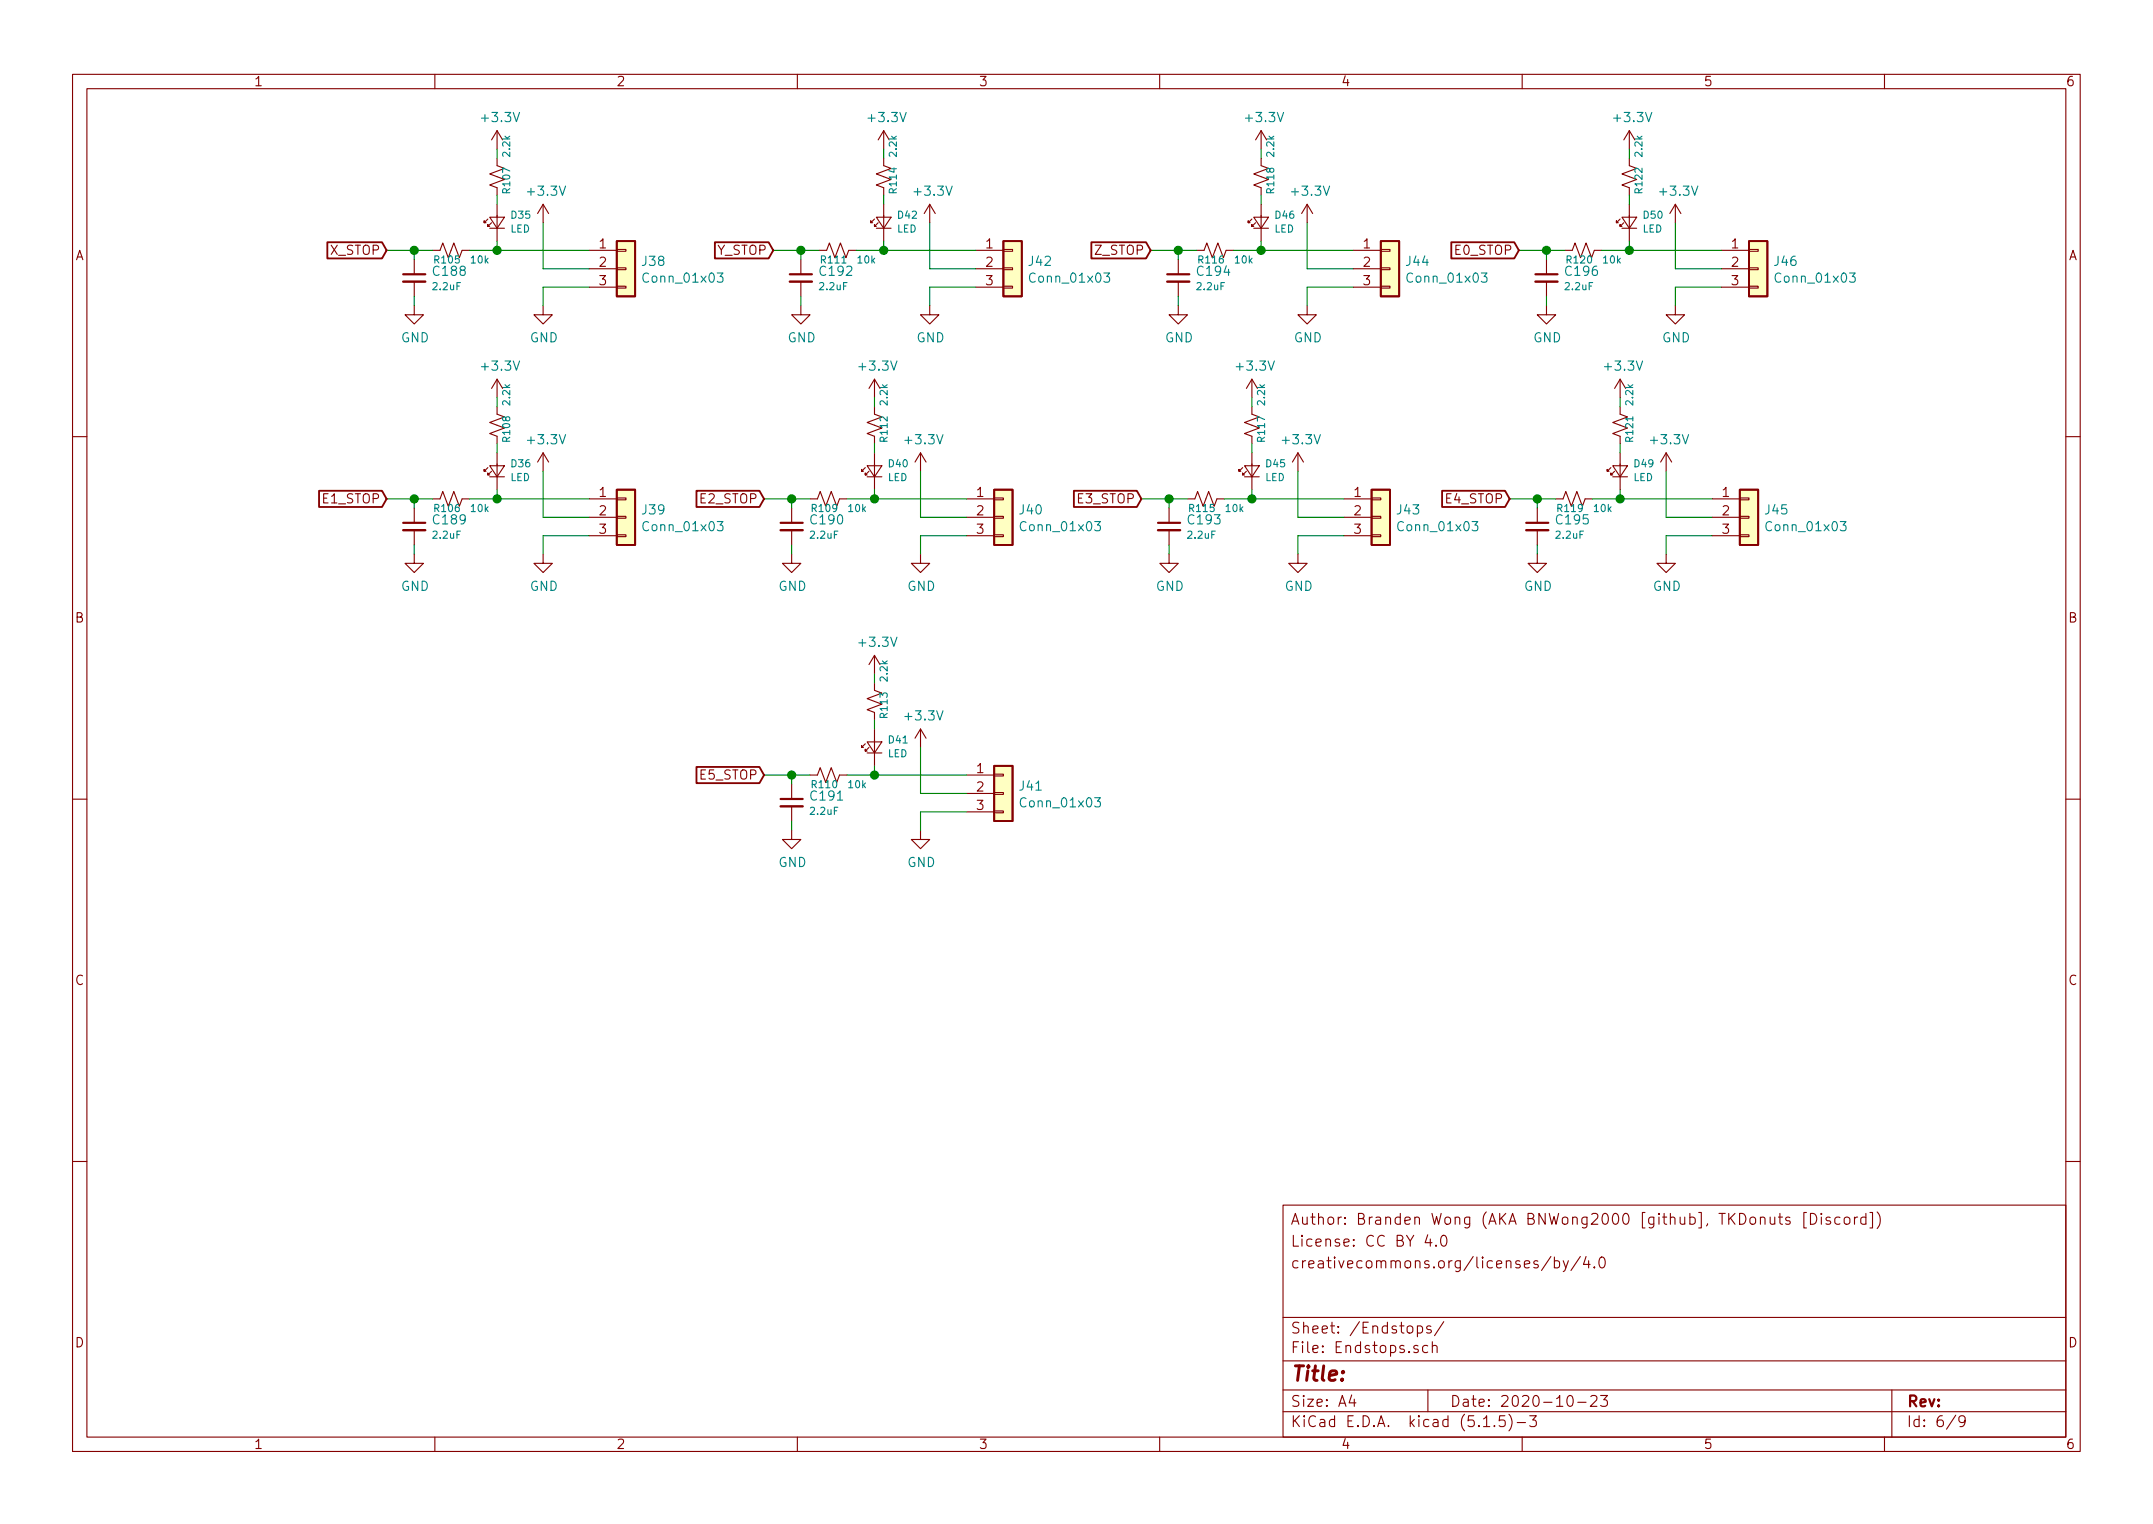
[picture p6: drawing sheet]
EESchema Schematic File Version 4
EELAYER 30 0
EELAYER END
$Descr A4 11693 8268
encoding utf-8
Sheet 5 9
Title ""
Date "2020-10-23"
Rev ""
Comp ""
Comment1 ""
Comment2 "creativecommons.org/licenses/by/4.0"
Comment3 "License: CC BY 4.0"
Comment4 "Author: Branden Wong (AKA BNWong2000 [github], TKDonuts [Discord])"
$EndDescr
$Comp
L Connector_Generic:Conn_01x03 J42
U 1 1
P 5500 1450
F 0 "J42" H 5580 1492 50  0000 L CNN
F 1 "Conn_01x03" H 5580 1401 50  0000 L CNN
F 2 "Connector_Molex:Molex_KK-254_AE-6410-03A_1x03_P2.54mm_Vertical" H 5500 1450 50  0001 C CNN
F 3 "~" H 5500 1450 50  0001 C CNN
	1    5500 1450
	1    0    0    -1  
$EndComp
$Comp
L power:GND #PWR0241
U 1 1
P 5050 1650
F 0 "#PWR0241" H 5050 1400 50  0001 C CNN
F 1 "GND" H 5055 1477 50  0000 C CNN
F 2 "" H 5050 1650 50  0001 C CNN
F 3 "" H 5050 1650 50  0001 C CNN
	1    5050 1650
	1    0    0    -1  
$EndComp
$Comp
L power:+3.3V #PWR0240
U 1 1
P 5050 1200
F 0 "#PWR0240" H 5050 1050 50  0001 C CNN
F 1 "+3.3V" H 5065 1373 50  0000 C CNN
F 2 "" H 5050 1200 50  0001 C CNN
F 3 "" H 5050 1200 50  0001 C CNN
	1    5050 1200
	1    0    0    -1  
$EndComp
Wire Wire Line
	5300 1450 5050 1450
Wire Wire Line
	5050 1450 5050 1200
Wire Wire Line
	5300 1550 5050 1550
Wire Wire Line
	5050 1550 5050 1650
$Comp
L power:GND #PWR0229
U 1 1
P 4350 1650
F 0 "#PWR0229" H 4350 1400 50  0001 C CNN
F 1 "GND" H 4355 1477 50  0000 C CNN
F 2 "" H 4350 1650 50  0001 C CNN
F 3 "" H 4350 1650 50  0001 C CNN
	1    4350 1650
	1    0    0    -1  
$EndComp
$Comp
L power:+3.3V #PWR0235
U 1 1
P 4800 800
F 0 "#PWR0235" H 4800 650 50  0001 C CNN
F 1 "+3.3V" H 4815 973 50  0000 C CNN
F 2 "" H 4800 800 50  0001 C CNN
F 3 "" H 4800 800 50  0001 C CNN
	1    4800 800 
	1    0    0    -1  
$EndComp
$Comp
L Device:LED_Small D42
U 1 1
P 4800 1200
F 0 "D42" V 4838 1130 39  0000 R CNN
F 1 "LED" V 4763 1130 39  0000 R CNN
F 2 "LED_SMD:LED_0603_1608Metric_Pad1.05x0.95mm_HandSolder" V 4800 1200 50  0001 C CNN
F 3 "~" V 4800 1200 50  0001 C CNN
	1    4800 1200
	0    -1   -1   0   
$EndComp
$Comp
L Device:C_Small C192
U 1 1
P 4350 1500
F 0 "C192" H 4442 1538 50  0000 L CNN
F 1 "2.2uF" H 4442 1455 39  0000 L CNN
F 2 "Capacitor_SMD:C_0603_1608Metric_Pad1.05x0.95mm_HandSolder" H 4350 1500 50  0001 C CNN
F 3 "~" H 4350 1500 50  0001 C CNN
	1    4350 1500
	1    0    0    -1  
$EndComp
$Comp
L Device:R_Small_US R111
U 1 1
P 4550 1350
F 0 "R111" V 4600 1250 39  0000 L CNN
F 1 "10k" V 4600 1450 39  0000 L CNN
F 2 "Resistor_SMD:R_0603_1608Metric_Pad1.05x0.95mm_HandSolder" H 4550 1350 50  0001 C CNN
F 3 "~" H 4550 1350 50  0001 C CNN
	1    4550 1350
	0    1    1    0   
$EndComp
$Comp
L Device:R_Small_US R114
U 1 1
P 4800 950
F 0 "R114" V 4850 850 39  0000 L CNN
F 1 "2.2k" V 4850 1050 39  0000 L CNN
F 2 "Resistor_SMD:R_0603_1608Metric_Pad1.05x0.95mm_HandSolder" H 4800 950 50  0001 C CNN
F 3 "~" H 4800 950 50  0001 C CNN
	1    4800 950 
	1    0    0    -1  
$EndComp
Wire Wire Line
	5300 1350 4800 1350
Wire Wire Line
	4800 1300 4800 1350
Connection ~ 4800 1350
Wire Wire Line
	4800 1350 4650 1350
Wire Wire Line
	4350 1650 4350 1600
Wire Wire Line
	4350 1400 4350 1350
Wire Wire Line
	4800 800  4800 850 
Wire Wire Line
	4800 1050 4800 1100
Wire Wire Line
	4350 1350 4200 1350
Connection ~ 4350 1350
$Comp
L Connector_Generic:Conn_01x03 J38
U 1 1
P 3400 1450
F 0 "J38" H 3480 1492 50  0000 L CNN
F 1 "Conn_01x03" H 3480 1401 50  0000 L CNN
F 2 "Connector_Molex:Molex_KK-254_AE-6410-03A_1x03_P2.54mm_Vertical" H 3400 1450 50  0001 C CNN
F 3 "~" H 3400 1450 50  0001 C CNN
	1    3400 1450
	1    0    0    -1  
$EndComp
$Comp
L power:GND #PWR0224
U 1 1
P 2950 1650
F 0 "#PWR0224" H 2950 1400 50  0001 C CNN
F 1 "GND" H 2955 1477 50  0000 C CNN
F 2 "" H 2950 1650 50  0001 C CNN
F 3 "" H 2950 1650 50  0001 C CNN
	1    2950 1650
	1    0    0    -1  
$EndComp
$Comp
L power:+3.3V #PWR0223
U 1 1
P 2950 1200
F 0 "#PWR0223" H 2950 1050 50  0001 C CNN
F 1 "+3.3V" H 2965 1373 50  0000 C CNN
F 2 "" H 2950 1200 50  0001 C CNN
F 3 "" H 2950 1200 50  0001 C CNN
	1    2950 1200
	1    0    0    -1  
$EndComp
Wire Wire Line
	3200 1450 2950 1450
Wire Wire Line
	2950 1450 2950 1200
Wire Wire Line
	3200 1550 2950 1550
Wire Wire Line
	2950 1550 2950 1650
$Comp
L power:GND #PWR0217
U 1 1
P 2250 1650
F 0 "#PWR0217" H 2250 1400 50  0001 C CNN
F 1 "GND" H 2255 1477 50  0000 C CNN
F 2 "" H 2250 1650 50  0001 C CNN
F 3 "" H 2250 1650 50  0001 C CNN
	1    2250 1650
	1    0    0    -1  
$EndComp
$Comp
L power:+3.3V #PWR0221
U 1 1
P 2700 800
F 0 "#PWR0221" H 2700 650 50  0001 C CNN
F 1 "+3.3V" H 2715 973 50  0000 C CNN
F 2 "" H 2700 800 50  0001 C CNN
F 3 "" H 2700 800 50  0001 C CNN
	1    2700 800 
	1    0    0    -1  
$EndComp
$Comp
L Device:LED_Small D35
U 1 1
P 2700 1200
F 0 "D35" V 2738 1130 39  0000 R CNN
F 1 "LED" V 2663 1130 39  0000 R CNN
F 2 "LED_SMD:LED_0603_1608Metric_Pad1.05x0.95mm_HandSolder" V 2700 1200 50  0001 C CNN
F 3 "~" V 2700 1200 50  0001 C CNN
	1    2700 1200
	0    -1   -1   0   
$EndComp
$Comp
L Device:C_Small C188
U 1 1
P 2250 1500
F 0 "C188" H 2342 1538 50  0000 L CNN
F 1 "2.2uF" H 2342 1455 39  0000 L CNN
F 2 "Capacitor_SMD:C_0603_1608Metric_Pad1.05x0.95mm_HandSolder" H 2250 1500 50  0001 C CNN
F 3 "~" H 2250 1500 50  0001 C CNN
	1    2250 1500
	1    0    0    -1  
$EndComp
$Comp
L Device:R_Small_US R105
U 1 1
P 2450 1350
F 0 "R105" V 2500 1250 39  0000 L CNN
F 1 "10k" V 2500 1450 39  0000 L CNN
F 2 "Resistor_SMD:R_0603_1608Metric_Pad1.05x0.95mm_HandSolder" H 2450 1350 50  0001 C CNN
F 3 "~" H 2450 1350 50  0001 C CNN
	1    2450 1350
	0    1    1    0   
$EndComp
$Comp
L Device:R_Small_US R107
U 1 1
P 2700 950
F 0 "R107" V 2750 850 39  0000 L CNN
F 1 "2.2k" V 2750 1050 39  0000 L CNN
F 2 "Resistor_SMD:R_0603_1608Metric_Pad1.05x0.95mm_HandSolder" H 2700 950 50  0001 C CNN
F 3 "~" H 2700 950 50  0001 C CNN
	1    2700 950 
	1    0    0    -1  
$EndComp
Wire Wire Line
	3200 1350 2700 1350
Wire Wire Line
	2700 1300 2700 1350
Connection ~ 2700 1350
Wire Wire Line
	2700 1350 2550 1350
Wire Wire Line
	2250 1650 2250 1600
Wire Wire Line
	2250 1400 2250 1350
Wire Wire Line
	2700 800  2700 850 
Wire Wire Line
	2700 1050 2700 1100
Wire Wire Line
	2250 1350 2100 1350
Connection ~ 2250 1350
$Comp
L Connector_Generic:Conn_01x03 J44
U 1 1
P 7550 1450
F 0 "J44" H 7630 1492 50  0000 L CNN
F 1 "Conn_01x03" H 7630 1401 50  0000 L CNN
F 2 "Connector_Molex:Molex_KK-254_AE-6410-03A_1x03_P2.54mm_Vertical" H 7550 1450 50  0001 C CNN
F 3 "~" H 7550 1450 50  0001 C CNN
	1    7550 1450
	1    0    0    -1  
$EndComp
$Comp
L power:GND #PWR0251
U 1 1
P 7100 1650
F 0 "#PWR0251" H 7100 1400 50  0001 C CNN
F 1 "GND" H 7105 1477 50  0000 C CNN
F 2 "" H 7100 1650 50  0001 C CNN
F 3 "" H 7100 1650 50  0001 C CNN
	1    7100 1650
	1    0    0    -1  
$EndComp
$Comp
L power:+3.3V #PWR0250
U 1 1
P 7100 1200
F 0 "#PWR0250" H 7100 1050 50  0001 C CNN
F 1 "+3.3V" H 7115 1373 50  0000 C CNN
F 2 "" H 7100 1200 50  0001 C CNN
F 3 "" H 7100 1200 50  0001 C CNN
	1    7100 1200
	1    0    0    -1  
$EndComp
Wire Wire Line
	7350 1450 7100 1450
Wire Wire Line
	7100 1450 7100 1200
Wire Wire Line
	7350 1550 7100 1550
Wire Wire Line
	7100 1550 7100 1650
$Comp
L power:GND #PWR0243
U 1 1
P 6400 1650
F 0 "#PWR0243" H 6400 1400 50  0001 C CNN
F 1 "GND" H 6405 1477 50  0000 C CNN
F 2 "" H 6400 1650 50  0001 C CNN
F 3 "" H 6400 1650 50  0001 C CNN
	1    6400 1650
	1    0    0    -1  
$EndComp
$Comp
L power:+3.3V #PWR0247
U 1 1
P 6850 800
F 0 "#PWR0247" H 6850 650 50  0001 C CNN
F 1 "+3.3V" H 6865 973 50  0000 C CNN
F 2 "" H 6850 800 50  0001 C CNN
F 3 "" H 6850 800 50  0001 C CNN
	1    6850 800 
	1    0    0    -1  
$EndComp
$Comp
L Device:LED_Small D46
U 1 1
P 6850 1200
F 0 "D46" V 6888 1130 39  0000 R CNN
F 1 "LED" V 6813 1130 39  0000 R CNN
F 2 "LED_SMD:LED_0603_1608Metric_Pad1.05x0.95mm_HandSolder" V 6850 1200 50  0001 C CNN
F 3 "~" V 6850 1200 50  0001 C CNN
	1    6850 1200
	0    -1   -1   0   
$EndComp
$Comp
L Device:C_Small C194
U 1 1
P 6400 1500
F 0 "C194" H 6492 1538 50  0000 L CNN
F 1 "2.2uF" H 6492 1455 39  0000 L CNN
F 2 "Capacitor_SMD:C_0603_1608Metric_Pad1.05x0.95mm_HandSolder" H 6400 1500 50  0001 C CNN
F 3 "~" H 6400 1500 50  0001 C CNN
	1    6400 1500
	1    0    0    -1  
$EndComp
$Comp
L Device:R_Small_US R116
U 1 1
P 6600 1350
F 0 "R116" V 6650 1250 39  0000 L CNN
F 1 "10k" V 6650 1450 39  0000 L CNN
F 2 "Resistor_SMD:R_0603_1608Metric_Pad1.05x0.95mm_HandSolder" H 6600 1350 50  0001 C CNN
F 3 "~" H 6600 1350 50  0001 C CNN
	1    6600 1350
	0    1    1    0   
$EndComp
$Comp
L Device:R_Small_US R118
U 1 1
P 6850 950
F 0 "R118" V 6900 850 39  0000 L CNN
F 1 "2.2k" V 6900 1050 39  0000 L CNN
F 2 "Resistor_SMD:R_0603_1608Metric_Pad1.05x0.95mm_HandSolder" H 6850 950 50  0001 C CNN
F 3 "~" H 6850 950 50  0001 C CNN
	1    6850 950 
	1    0    0    -1  
$EndComp
Wire Wire Line
	7350 1350 6850 1350
Wire Wire Line
	6850 1300 6850 1350
Connection ~ 6850 1350
Wire Wire Line
	6850 1350 6700 1350
Wire Wire Line
	6400 1650 6400 1600
Wire Wire Line
	6400 1400 6400 1350
Wire Wire Line
	6850 800  6850 850 
Wire Wire Line
	6850 1050 6850 1100
Wire Wire Line
	6400 1350 6250 1350
Connection ~ 6400 1350
Text GLabel 2100 1350 0    50   Input ~ 0
X_STOP
$Comp
L Connector_Generic:Conn_01x03 J46
U 1 1
P 9550 1450
F 0 "J46" H 9630 1492 50  0000 L CNN
F 1 "Conn_01x03" H 9630 1401 50  0000 L CNN
F 2 "Connector_Molex:Molex_KK-254_AE-6410-03A_1x03_P2.54mm_Vertical" H 9550 1450 50  0001 C CNN
F 3 "~" H 9550 1450 50  0001 C CNN
	1    9550 1450
	1    0    0    -1  
$EndComp
$Comp
L power:GND #PWR0261
U 1 1
P 9100 1650
F 0 "#PWR0261" H 9100 1400 50  0001 C CNN
F 1 "GND" H 9105 1477 50  0000 C CNN
F 2 "" H 9100 1650 50  0001 C CNN
F 3 "" H 9100 1650 50  0001 C CNN
	1    9100 1650
	1    0    0    -1  
$EndComp
$Comp
L power:+3.3V #PWR0260
U 1 1
P 9100 1200
F 0 "#PWR0260" H 9100 1050 50  0001 C CNN
F 1 "+3.3V" H 9115 1373 50  0000 C CNN
F 2 "" H 9100 1200 50  0001 C CNN
F 3 "" H 9100 1200 50  0001 C CNN
	1    9100 1200
	1    0    0    -1  
$EndComp
Wire Wire Line
	9350 1450 9100 1450
Wire Wire Line
	9100 1450 9100 1200
Wire Wire Line
	9350 1550 9100 1550
Wire Wire Line
	9100 1550 9100 1650
$Comp
L power:GND #PWR0253
U 1 1
P 8400 1650
F 0 "#PWR0253" H 8400 1400 50  0001 C CNN
F 1 "GND" H 8405 1477 50  0000 C CNN
F 2 "" H 8400 1650 50  0001 C CNN
F 3 "" H 8400 1650 50  0001 C CNN
	1    8400 1650
	1    0    0    -1  
$EndComp
$Comp
L power:+3.3V #PWR0257
U 1 1
P 8850 800
F 0 "#PWR0257" H 8850 650 50  0001 C CNN
F 1 "+3.3V" H 8865 973 50  0000 C CNN
F 2 "" H 8850 800 50  0001 C CNN
F 3 "" H 8850 800 50  0001 C CNN
	1    8850 800 
	1    0    0    -1  
$EndComp
$Comp
L Device:LED_Small D50
U 1 1
P 8850 1200
F 0 "D50" V 8888 1130 39  0000 R CNN
F 1 "LED" V 8813 1130 39  0000 R CNN
F 2 "LED_SMD:LED_0603_1608Metric_Pad1.05x0.95mm_HandSolder" V 8850 1200 50  0001 C CNN
F 3 "~" V 8850 1200 50  0001 C CNN
	1    8850 1200
	0    -1   -1   0   
$EndComp
$Comp
L Device:C_Small C196
U 1 1
P 8400 1500
F 0 "C196" H 8492 1538 50  0000 L CNN
F 1 "2.2uF" H 8492 1455 39  0000 L CNN
F 2 "Capacitor_SMD:C_0603_1608Metric_Pad1.05x0.95mm_HandSolder" H 8400 1500 50  0001 C CNN
F 3 "~" H 8400 1500 50  0001 C CNN
	1    8400 1500
	1    0    0    -1  
$EndComp
$Comp
L Device:R_Small_US R120
U 1 1
P 8600 1350
F 0 "R120" V 8650 1250 39  0000 L CNN
F 1 "10k" V 8650 1450 39  0000 L CNN
F 2 "Resistor_SMD:R_0603_1608Metric_Pad1.05x0.95mm_HandSolder" H 8600 1350 50  0001 C CNN
F 3 "~" H 8600 1350 50  0001 C CNN
	1    8600 1350
	0    1    1    0   
$EndComp
$Comp
L Device:R_Small_US R122
U 1 1
P 8850 950
F 0 "R122" V 8900 850 39  0000 L CNN
F 1 "2.2k" V 8900 1050 39  0000 L CNN
F 2 "Resistor_SMD:R_0603_1608Metric_Pad1.05x0.95mm_HandSolder" H 8850 950 50  0001 C CNN
F 3 "~" H 8850 950 50  0001 C CNN
	1    8850 950 
	1    0    0    -1  
$EndComp
Wire Wire Line
	9350 1350 8850 1350
Wire Wire Line
	8850 1300 8850 1350
Connection ~ 8850 1350
Wire Wire Line
	8850 1350 8700 1350
Wire Wire Line
	8400 1650 8400 1600
Wire Wire Line
	8400 1400 8400 1350
Wire Wire Line
	8850 800  8850 850 
Wire Wire Line
	8850 1050 8850 1100
Wire Wire Line
	8400 1350 8250 1350
Connection ~ 8400 1350
$Comp
L Connector_Generic:Conn_01x03 J39
U 1 1
P 3400 2800
F 0 "J39" H 3480 2842 50  0000 L CNN
F 1 "Conn_01x03" H 3480 2751 50  0000 L CNN
F 2 "Connector_Molex:Molex_KK-254_AE-6410-03A_1x03_P2.54mm_Vertical" H 3400 2800 50  0001 C CNN
F 3 "~" H 3400 2800 50  0001 C CNN
	1    3400 2800
	1    0    0    -1  
$EndComp
$Comp
L power:GND #PWR0226
U 1 1
P 2950 3000
F 0 "#PWR0226" H 2950 2750 50  0001 C CNN
F 1 "GND" H 2955 2827 50  0000 C CNN
F 2 "" H 2950 3000 50  0001 C CNN
F 3 "" H 2950 3000 50  0001 C CNN
	1    2950 3000
	1    0    0    -1  
$EndComp
$Comp
L power:+3.3V #PWR0225
U 1 1
P 2950 2550
F 0 "#PWR0225" H 2950 2400 50  0001 C CNN
F 1 "+3.3V" H 2965 2723 50  0000 C CNN
F 2 "" H 2950 2550 50  0001 C CNN
F 3 "" H 2950 2550 50  0001 C CNN
	1    2950 2550
	1    0    0    -1  
$EndComp
Wire Wire Line
	3200 2800 2950 2800
Wire Wire Line
	2950 2800 2950 2550
Wire Wire Line
	3200 2900 2950 2900
Wire Wire Line
	2950 2900 2950 3000
$Comp
L power:GND #PWR0218
U 1 1
P 2250 3000
F 0 "#PWR0218" H 2250 2750 50  0001 C CNN
F 1 "GND" H 2255 2827 50  0000 C CNN
F 2 "" H 2250 3000 50  0001 C CNN
F 3 "" H 2250 3000 50  0001 C CNN
	1    2250 3000
	1    0    0    -1  
$EndComp
$Comp
L power:+3.3V #PWR0222
U 1 1
P 2700 2150
F 0 "#PWR0222" H 2700 2000 50  0001 C CNN
F 1 "+3.3V" H 2715 2323 50  0000 C CNN
F 2 "" H 2700 2150 50  0001 C CNN
F 3 "" H 2700 2150 50  0001 C CNN
	1    2700 2150
	1    0    0    -1  
$EndComp
$Comp
L Device:LED_Small D36
U 1 1
P 2700 2550
F 0 "D36" V 2738 2480 39  0000 R CNN
F 1 "LED" V 2663 2480 39  0000 R CNN
F 2 "LED_SMD:LED_0603_1608Metric_Pad1.05x0.95mm_HandSolder" V 2700 2550 50  0001 C CNN
F 3 "~" V 2700 2550 50  0001 C CNN
	1    2700 2550
	0    -1   -1   0   
$EndComp
$Comp
L Device:C_Small C189
U 1 1
P 2250 2850
F 0 "C189" H 2342 2888 50  0000 L CNN
F 1 "2.2uF" H 2342 2805 39  0000 L CNN
F 2 "Capacitor_SMD:C_0603_1608Metric_Pad1.05x0.95mm_HandSolder" H 2250 2850 50  0001 C CNN
F 3 "~" H 2250 2850 50  0001 C CNN
	1    2250 2850
	1    0    0    -1  
$EndComp
$Comp
L Device:R_Small_US R106
U 1 1
P 2450 2700
F 0 "R106" V 2500 2600 39  0000 L CNN
F 1 "10k" V 2500 2800 39  0000 L CNN
F 2 "Resistor_SMD:R_0603_1608Metric_Pad1.05x0.95mm_HandSolder" H 2450 2700 50  0001 C CNN
F 3 "~" H 2450 2700 50  0001 C CNN
	1    2450 2700
	0    1    1    0   
$EndComp
$Comp
L Device:R_Small_US R108
U 1 1
P 2700 2300
F 0 "R108" V 2750 2200 39  0000 L CNN
F 1 "2.2k" V 2750 2400 39  0000 L CNN
F 2 "Resistor_SMD:R_0603_1608Metric_Pad1.05x0.95mm_HandSolder" H 2700 2300 50  0001 C CNN
F 3 "~" H 2700 2300 50  0001 C CNN
	1    2700 2300
	1    0    0    -1  
$EndComp
Wire Wire Line
	3200 2700 2700 2700
Wire Wire Line
	2700 2650 2700 2700
Connection ~ 2700 2700
Wire Wire Line
	2700 2700 2550 2700
Wire Wire Line
	2250 3000 2250 2950
Wire Wire Line
	2250 2750 2250 2700
Wire Wire Line
	2700 2150 2700 2200
Wire Wire Line
	2700 2400 2700 2450
Wire Wire Line
	2250 2700 2100 2700
Connection ~ 2250 2700
$Comp
L Connector_Generic:Conn_01x03 J40
U 1 1
P 5450 2800
F 0 "J40" H 5530 2842 50  0000 L CNN
F 1 "Conn_01x03" H 5530 2751 50  0000 L CNN
F 2 "Connector_Molex:Molex_KK-254_AE-6410-03A_1x03_P2.54mm_Vertical" H 5450 2800 50  0001 C CNN
F 3 "~" H 5450 2800 50  0001 C CNN
	1    5450 2800
	1    0    0    -1  
$EndComp
$Comp
L power:GND #PWR0237
U 1 1
P 5000 3000
F 0 "#PWR0237" H 5000 2750 50  0001 C CNN
F 1 "GND" H 5005 2827 50  0000 C CNN
F 2 "" H 5000 3000 50  0001 C CNN
F 3 "" H 5000 3000 50  0001 C CNN
	1    5000 3000
	1    0    0    -1  
$EndComp
$Comp
L power:+3.3V #PWR0236
U 1 1
P 5000 2550
F 0 "#PWR0236" H 5000 2400 50  0001 C CNN
F 1 "+3.3V" H 5015 2723 50  0000 C CNN
F 2 "" H 5000 2550 50  0001 C CNN
F 3 "" H 5000 2550 50  0001 C CNN
	1    5000 2550
	1    0    0    -1  
$EndComp
Wire Wire Line
	5250 2800 5000 2800
Wire Wire Line
	5000 2800 5000 2550
Wire Wire Line
	5250 2900 5000 2900
Wire Wire Line
	5000 2900 5000 3000
$Comp
L power:GND #PWR0227
U 1 1
P 4300 3000
F 0 "#PWR0227" H 4300 2750 50  0001 C CNN
F 1 "GND" H 4305 2827 50  0000 C CNN
F 2 "" H 4300 3000 50  0001 C CNN
F 3 "" H 4300 3000 50  0001 C CNN
	1    4300 3000
	1    0    0    -1  
$EndComp
$Comp
L power:+3.3V #PWR0233
U 1 1
P 4750 2150
F 0 "#PWR0233" H 4750 2000 50  0001 C CNN
F 1 "+3.3V" H 4765 2323 50  0000 C CNN
F 2 "" H 4750 2150 50  0001 C CNN
F 3 "" H 4750 2150 50  0001 C CNN
	1    4750 2150
	1    0    0    -1  
$EndComp
$Comp
L Device:LED_Small D40
U 1 1
P 4750 2550
F 0 "D40" V 4788 2480 39  0000 R CNN
F 1 "LED" V 4713 2480 39  0000 R CNN
F 2 "LED_SMD:LED_0603_1608Metric_Pad1.05x0.95mm_HandSolder" V 4750 2550 50  0001 C CNN
F 3 "~" V 4750 2550 50  0001 C CNN
	1    4750 2550
	0    -1   -1   0   
$EndComp
$Comp
L Device:C_Small C190
U 1 1
P 4300 2850
F 0 "C190" H 4392 2888 50  0000 L CNN
F 1 "2.2uF" H 4392 2805 39  0000 L CNN
F 2 "Capacitor_SMD:C_0603_1608Metric_Pad1.05x0.95mm_HandSolder" H 4300 2850 50  0001 C CNN
F 3 "~" H 4300 2850 50  0001 C CNN
	1    4300 2850
	1    0    0    -1  
$EndComp
$Comp
L Device:R_Small_US R109
U 1 1
P 4500 2700
F 0 "R109" V 4550 2600 39  0000 L CNN
F 1 "10k" V 4550 2800 39  0000 L CNN
F 2 "Resistor_SMD:R_0603_1608Metric_Pad1.05x0.95mm_HandSolder" H 4500 2700 50  0001 C CNN
F 3 "~" H 4500 2700 50  0001 C CNN
	1    4500 2700
	0    1    1    0   
$EndComp
$Comp
L Device:R_Small_US R112
U 1 1
P 4750 2300
F 0 "R112" V 4800 2200 39  0000 L CNN
F 1 "2.2k" V 4800 2400 39  0000 L CNN
F 2 "Resistor_SMD:R_0603_1608Metric_Pad1.05x0.95mm_HandSolder" H 4750 2300 50  0001 C CNN
F 3 "~" H 4750 2300 50  0001 C CNN
	1    4750 2300
	1    0    0    -1  
$EndComp
Wire Wire Line
	5250 2700 4750 2700
Wire Wire Line
	4750 2650 4750 2700
Connection ~ 4750 2700
Wire Wire Line
	4750 2700 4600 2700
Wire Wire Line
	4300 3000 4300 2950
Wire Wire Line
	4300 2750 4300 2700
Wire Wire Line
	4750 2150 4750 2200
Wire Wire Line
	4750 2400 4750 2450
Wire Wire Line
	4300 2700 4150 2700
Connection ~ 4300 2700
$Comp
L Connector_Generic:Conn_01x03 J43
U 1 1
P 7500 2800
F 0 "J43" H 7580 2842 50  0000 L CNN
F 1 "Conn_01x03" H 7580 2751 50  0000 L CNN
F 2 "Connector_Molex:Molex_KK-254_AE-6410-03A_1x03_P2.54mm_Vertical" H 7500 2800 50  0001 C CNN
F 3 "~" H 7500 2800 50  0001 C CNN
	1    7500 2800
	1    0    0    -1  
$EndComp
$Comp
L power:GND #PWR0249
U 1 1
P 7050 3000
F 0 "#PWR0249" H 7050 2750 50  0001 C CNN
F 1 "GND" H 7055 2827 50  0000 C CNN
F 2 "" H 7050 3000 50  0001 C CNN
F 3 "" H 7050 3000 50  0001 C CNN
	1    7050 3000
	1    0    0    -1  
$EndComp
$Comp
L power:+3.3V #PWR0248
U 1 1
P 7050 2550
F 0 "#PWR0248" H 7050 2400 50  0001 C CNN
F 1 "+3.3V" H 7065 2723 50  0000 C CNN
F 2 "" H 7050 2550 50  0001 C CNN
F 3 "" H 7050 2550 50  0001 C CNN
	1    7050 2550
	1    0    0    -1  
$EndComp
Wire Wire Line
	7300 2800 7050 2800
Wire Wire Line
	7050 2800 7050 2550
Wire Wire Line
	7300 2900 7050 2900
Wire Wire Line
	7050 2900 7050 3000
$Comp
L power:GND #PWR0242
U 1 1
P 6350 3000
F 0 "#PWR0242" H 6350 2750 50  0001 C CNN
F 1 "GND" H 6355 2827 50  0000 C CNN
F 2 "" H 6350 3000 50  0001 C CNN
F 3 "" H 6350 3000 50  0001 C CNN
	1    6350 3000
	1    0    0    -1  
$EndComp
$Comp
L power:+3.3V #PWR0246
U 1 1
P 6800 2150
F 0 "#PWR0246" H 6800 2000 50  0001 C CNN
F 1 "+3.3V" H 6815 2323 50  0000 C CNN
F 2 "" H 6800 2150 50  0001 C CNN
F 3 "" H 6800 2150 50  0001 C CNN
	1    6800 2150
	1    0    0    -1  
$EndComp
$Comp
L Device:LED_Small D45
U 1 1
P 6800 2550
F 0 "D45" V 6838 2480 39  0000 R CNN
F 1 "LED" V 6763 2480 39  0000 R CNN
F 2 "LED_SMD:LED_0603_1608Metric_Pad1.05x0.95mm_HandSolder" V 6800 2550 50  0001 C CNN
F 3 "~" V 6800 2550 50  0001 C CNN
	1    6800 2550
	0    -1   -1   0   
$EndComp
$Comp
L Device:C_Small C193
U 1 1
P 6350 2850
F 0 "C193" H 6442 2888 50  0000 L CNN
F 1 "2.2uF" H 6442 2805 39  0000 L CNN
F 2 "Capacitor_SMD:C_0603_1608Metric_Pad1.05x0.95mm_HandSolder" H 6350 2850 50  0001 C CNN
F 3 "~" H 6350 2850 50  0001 C CNN
	1    6350 2850
	1    0    0    -1  
$EndComp
$Comp
L Device:R_Small_US R115
U 1 1
P 6550 2700
F 0 "R115" V 6600 2600 39  0000 L CNN
F 1 "10k" V 6600 2800 39  0000 L CNN
F 2 "Resistor_SMD:R_0603_1608Metric_Pad1.05x0.95mm_HandSolder" H 6550 2700 50  0001 C CNN
F 3 "~" H 6550 2700 50  0001 C CNN
	1    6550 2700
	0    1    1    0   
$EndComp
$Comp
L Device:R_Small_US R117
U 1 1
P 6800 2300
F 0 "R117" V 6850 2200 39  0000 L CNN
F 1 "2.2k" V 6850 2400 39  0000 L CNN
F 2 "Resistor_SMD:R_0603_1608Metric_Pad1.05x0.95mm_HandSolder" H 6800 2300 50  0001 C CNN
F 3 "~" H 6800 2300 50  0001 C CNN
	1    6800 2300
	1    0    0    -1  
$EndComp
Wire Wire Line
	7300 2700 6800 2700
Wire Wire Line
	6800 2650 6800 2700
Connection ~ 6800 2700
Wire Wire Line
	6800 2700 6650 2700
Wire Wire Line
	6350 3000 6350 2950
Wire Wire Line
	6350 2750 6350 2700
Wire Wire Line
	6800 2150 6800 2200
Wire Wire Line
	6800 2400 6800 2450
Wire Wire Line
	6350 2700 6200 2700
Connection ~ 6350 2700
$Comp
L Connector_Generic:Conn_01x03 J45
U 1 1
P 9500 2800
F 0 "J45" H 9580 2842 50  0000 L CNN
F 1 "Conn_01x03" H 9580 2751 50  0000 L CNN
F 2 "Connector_Molex:Molex_KK-254_AE-6410-03A_1x03_P2.54mm_Vertical" H 9500 2800 50  0001 C CNN
F 3 "~" H 9500 2800 50  0001 C CNN
	1    9500 2800
	1    0    0    -1  
$EndComp
$Comp
L power:GND #PWR0259
U 1 1
P 9050 3000
F 0 "#PWR0259" H 9050 2750 50  0001 C CNN
F 1 "GND" H 9055 2827 50  0000 C CNN
F 2 "" H 9050 3000 50  0001 C CNN
F 3 "" H 9050 3000 50  0001 C CNN
	1    9050 3000
	1    0    0    -1  
$EndComp
$Comp
L power:+3.3V #PWR0258
U 1 1
P 9050 2550
F 0 "#PWR0258" H 9050 2400 50  0001 C CNN
F 1 "+3.3V" H 9065 2723 50  0000 C CNN
F 2 "" H 9050 2550 50  0001 C CNN
F 3 "" H 9050 2550 50  0001 C CNN
	1    9050 2550
	1    0    0    -1  
$EndComp
Wire Wire Line
	9300 2800 9050 2800
Wire Wire Line
	9050 2800 9050 2550
Wire Wire Line
	9300 2900 9050 2900
Wire Wire Line
	9050 2900 9050 3000
$Comp
L power:GND #PWR0252
U 1 1
P 8350 3000
F 0 "#PWR0252" H 8350 2750 50  0001 C CNN
F 1 "GND" H 8355 2827 50  0000 C CNN
F 2 "" H 8350 3000 50  0001 C CNN
F 3 "" H 8350 3000 50  0001 C CNN
	1    8350 3000
	1    0    0    -1  
$EndComp
$Comp
L power:+3.3V #PWR0256
U 1 1
P 8800 2150
F 0 "#PWR0256" H 8800 2000 50  0001 C CNN
F 1 "+3.3V" H 8815 2323 50  0000 C CNN
F 2 "" H 8800 2150 50  0001 C CNN
F 3 "" H 8800 2150 50  0001 C CNN
	1    8800 2150
	1    0    0    -1  
$EndComp
$Comp
L Device:LED_Small D49
U 1 1
P 8800 2550
F 0 "D49" V 8838 2480 39  0000 R CNN
F 1 "LED" V 8763 2480 39  0000 R CNN
F 2 "LED_SMD:LED_0603_1608Metric_Pad1.05x0.95mm_HandSolder" V 8800 2550 50  0001 C CNN
F 3 "~" V 8800 2550 50  0001 C CNN
	1    8800 2550
	0    -1   -1   0   
$EndComp
$Comp
L Device:C_Small C195
U 1 1
P 8350 2850
F 0 "C195" H 8442 2888 50  0000 L CNN
F 1 "2.2uF" H 8442 2805 39  0000 L CNN
F 2 "Capacitor_SMD:C_0603_1608Metric_Pad1.05x0.95mm_HandSolder" H 8350 2850 50  0001 C CNN
F 3 "~" H 8350 2850 50  0001 C CNN
	1    8350 2850
	1    0    0    -1  
$EndComp
$Comp
L Device:R_Small_US R119
U 1 1
P 8550 2700
F 0 "R119" V 8600 2600 39  0000 L CNN
F 1 "10k" V 8600 2800 39  0000 L CNN
F 2 "Resistor_SMD:R_0603_1608Metric_Pad1.05x0.95mm_HandSolder" H 8550 2700 50  0001 C CNN
F 3 "~" H 8550 2700 50  0001 C CNN
	1    8550 2700
	0    1    1    0   
$EndComp
$Comp
L Device:R_Small_US R121
U 1 1
P 8800 2300
F 0 "R121" V 8850 2200 39  0000 L CNN
F 1 "2.2k" V 8850 2400 39  0000 L CNN
F 2 "Resistor_SMD:R_0603_1608Metric_Pad1.05x0.95mm_HandSolder" H 8800 2300 50  0001 C CNN
F 3 "~" H 8800 2300 50  0001 C CNN
	1    8800 2300
	1    0    0    -1  
$EndComp
Wire Wire Line
	9300 2700 8800 2700
Wire Wire Line
	8800 2650 8800 2700
Connection ~ 8800 2700
Wire Wire Line
	8800 2700 8650 2700
Wire Wire Line
	8350 3000 8350 2950
Wire Wire Line
	8350 2750 8350 2700
Wire Wire Line
	8800 2150 8800 2200
Wire Wire Line
	8800 2400 8800 2450
Wire Wire Line
	8350 2700 8200 2700
Connection ~ 8350 2700
$Comp
L Connector_Generic:Conn_01x03 J41
U 1 1
P 5450 4300
F 0 "J41" H 5530 4342 50  0000 L CNN
F 1 "Conn_01x03" H 5530 4251 50  0000 L CNN
F 2 "Connector_Molex:Molex_KK-254_AE-6410-03A_1x03_P2.54mm_Vertical" H 5450 4300 50  0001 C CNN
F 3 "~" H 5450 4300 50  0001 C CNN
	1    5450 4300
	1    0    0    -1  
$EndComp
$Comp
L power:GND #PWR0239
U 1 1
P 5000 4500
F 0 "#PWR0239" H 5000 4250 50  0001 C CNN
F 1 "GND" H 5005 4327 50  0000 C CNN
F 2 "" H 5000 4500 50  0001 C CNN
F 3 "" H 5000 4500 50  0001 C CNN
	1    5000 4500
	1    0    0    -1  
$EndComp
$Comp
L power:+3.3V #PWR0238
U 1 1
P 5000 4050
F 0 "#PWR0238" H 5000 3900 50  0001 C CNN
F 1 "+3.3V" H 5015 4223 50  0000 C CNN
F 2 "" H 5000 4050 50  0001 C CNN
F 3 "" H 5000 4050 50  0001 C CNN
	1    5000 4050
	1    0    0    -1  
$EndComp
Wire Wire Line
	5250 4300 5000 4300
Wire Wire Line
	5000 4300 5000 4050
Wire Wire Line
	5250 4400 5000 4400
Wire Wire Line
	5000 4400 5000 4500
$Comp
L power:GND #PWR0228
U 1 1
P 4300 4500
F 0 "#PWR0228" H 4300 4250 50  0001 C CNN
F 1 "GND" H 4305 4327 50  0000 C CNN
F 2 "" H 4300 4500 50  0001 C CNN
F 3 "" H 4300 4500 50  0001 C CNN
	1    4300 4500
	1    0    0    -1  
$EndComp
$Comp
L power:+3.3V #PWR0234
U 1 1
P 4750 3650
F 0 "#PWR0234" H 4750 3500 50  0001 C CNN
F 1 "+3.3V" H 4765 3823 50  0000 C CNN
F 2 "" H 4750 3650 50  0001 C CNN
F 3 "" H 4750 3650 50  0001 C CNN
	1    4750 3650
	1    0    0    -1  
$EndComp
$Comp
L Device:LED_Small D41
U 1 1
P 4750 4050
F 0 "D41" V 4788 3980 39  0000 R CNN
F 1 "LED" V 4713 3980 39  0000 R CNN
F 2 "LED_SMD:LED_0603_1608Metric_Pad1.05x0.95mm_HandSolder" V 4750 4050 50  0001 C CNN
F 3 "~" V 4750 4050 50  0001 C CNN
	1    4750 4050
	0    -1   -1   0   
$EndComp
$Comp
L Device:C_Small C191
U 1 1
P 4300 4350
F 0 "C191" H 4392 4388 50  0000 L CNN
F 1 "2.2uF" H 4392 4305 39  0000 L CNN
F 2 "Capacitor_SMD:C_0603_1608Metric_Pad1.05x0.95mm_HandSolder" H 4300 4350 50  0001 C CNN
F 3 "~" H 4300 4350 50  0001 C CNN
	1    4300 4350
	1    0    0    -1  
$EndComp
$Comp
L Device:R_Small_US R110
U 1 1
P 4500 4200
F 0 "R110" V 4550 4100 39  0000 L CNN
F 1 "10k" V 4550 4300 39  0000 L CNN
F 2 "Resistor_SMD:R_0603_1608Metric_Pad1.05x0.95mm_HandSolder" H 4500 4200 50  0001 C CNN
F 3 "~" H 4500 4200 50  0001 C CNN
	1    4500 4200
	0    1    1    0   
$EndComp
$Comp
L Device:R_Small_US R113
U 1 1
P 4750 3800
F 0 "R113" V 4800 3700 39  0000 L CNN
F 1 "2.2k" V 4800 3900 39  0000 L CNN
F 2 "Resistor_SMD:R_0603_1608Metric_Pad1.05x0.95mm_HandSolder" H 4750 3800 50  0001 C CNN
F 3 "~" H 4750 3800 50  0001 C CNN
	1    4750 3800
	1    0    0    -1  
$EndComp
Wire Wire Line
	5250 4200 4750 4200
Wire Wire Line
	4750 4150 4750 4200
Connection ~ 4750 4200
Wire Wire Line
	4750 4200 4600 4200
Wire Wire Line
	4300 4500 4300 4450
Wire Wire Line
	4300 4250 4300 4200
Wire Wire Line
	4750 3650 4750 3700
Wire Wire Line
	4750 3900 4750 3950
Wire Wire Line
	4300 4200 4150 4200
Connection ~ 4300 4200
Text GLabel 4200 1350 0    50   Input ~ 0
Y_STOP
Text GLabel 6250 1350 0    50   Input ~ 0
Z_STOP
Text GLabel 8250 1350 0    50   Input ~ 0
E0_STOP
Text GLabel 2100 2700 0    50   Input ~ 0
E1_STOP
Text GLabel 4150 2700 0    50   Input ~ 0
E2_STOP
Text GLabel 6200 2700 0    50   Input ~ 0
E3_STOP
Text GLabel 8200 2700 0    50   Input ~ 0
E4_STOP
Text GLabel 4150 4200 0    50   Input ~ 0
E5_STOP
Wire Wire Line
	2250 1350 2350 1350
Wire Wire Line
	4350 1350 4450 1350
Wire Wire Line
	6400 1350 6500 1350
Wire Wire Line
	2250 2700 2350 2700
Wire Wire Line
	4300 2700 4400 2700
Wire Wire Line
	6350 2700 6450 2700
Wire Wire Line
	8350 2700 8450 2700
Wire Wire Line
	4300 4200 4400 4200
Wire Wire Line
	8400 1350 8500 1350
$EndSCHEMATC
